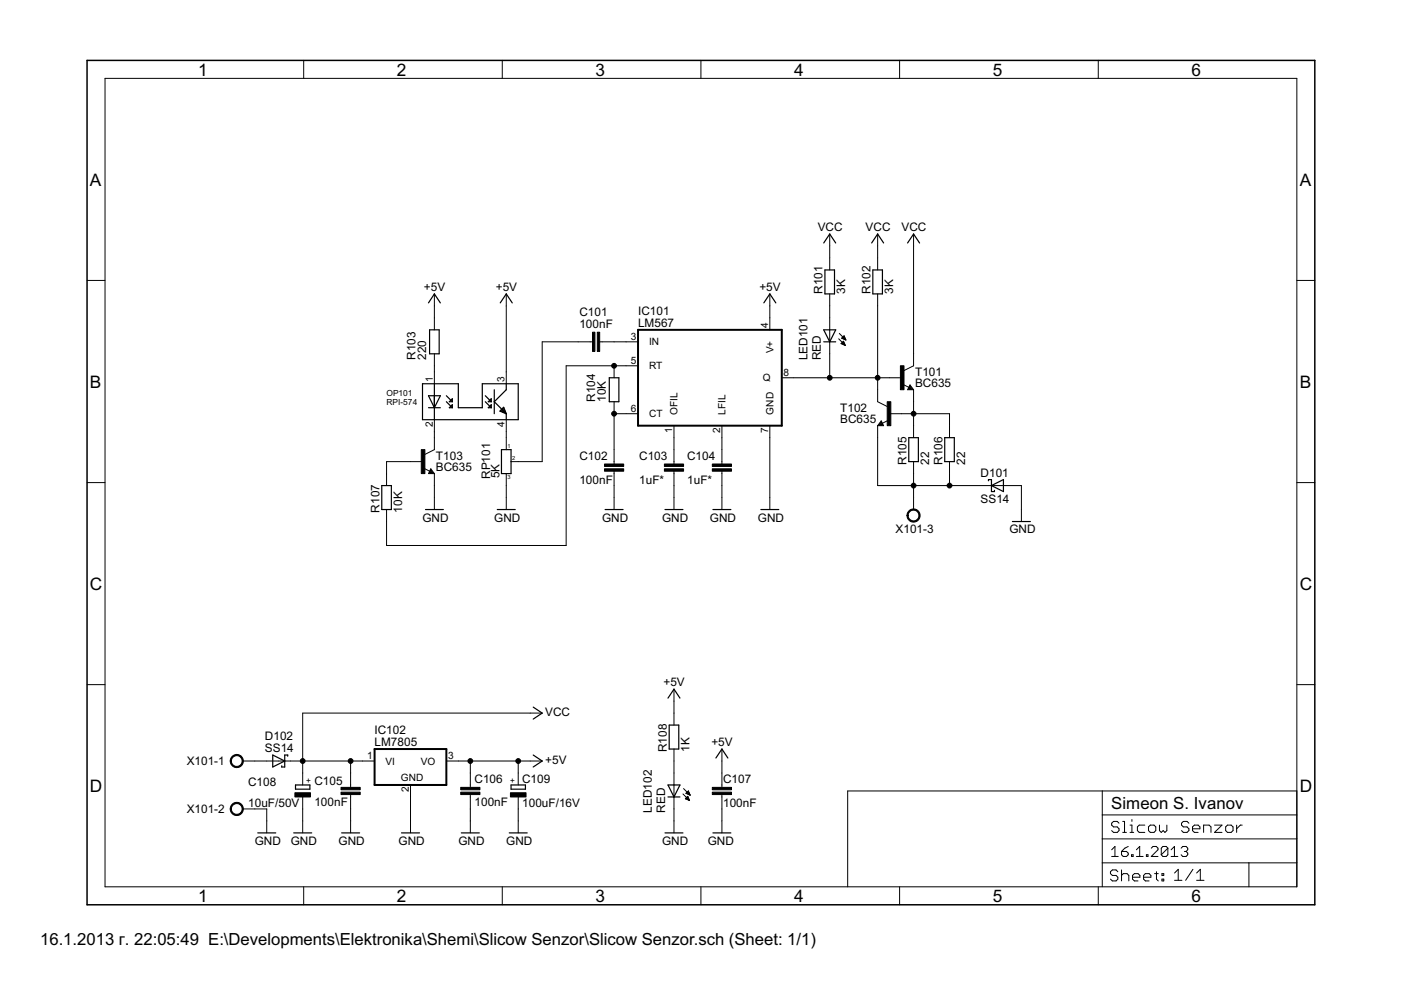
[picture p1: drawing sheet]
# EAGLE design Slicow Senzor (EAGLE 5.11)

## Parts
C101  100nF  C-EUC0805  [C0805]
C102  100nF  C-EUC0805  [C0805]
C103  1uF*  C-EUC0805  [C0805]
C104  1uF*  C-EUC0805  [C0805]
C105  100nF  C-EUC0805  [C0805]
C106  100nF  C-EUC0805  [C0805]
C107  100nF  C-EUC0805  [C0805]
C108  10uF/50V  CPOL-EU_Ø250  [CP100X80X24]
C109  100uF/16V  CPOL-EU_Ø250  [CP100X80X24]
D101  SS14  1N581SMD  [DO214AC]
D102  SS14  1N581SMD  [DO214AC]
IC101  LM567  LM567DIL8-HOME  [DIL8-HOME]
IC102  LM7805  78TO220V-HOME  [TO220V-HOME]
LED101  RED  LEDLED3MM-HOME  [LED3MM-HOME]
LED102  RED  LEDLED3MM-HOME  [LED3MM-HOME]
OP101  RPI-574  RPI-574HOME  [RPI-574-HOME]
R101  3K  R-EU_3  [R200X86X24]
R102  3K  R-EU_3  [R200X86X24]
R103  220  R-EU_3  [R200X86X24]
R104  10K  R-EU_1  [R100X80X24]
R105  22  R-EU_1  [R100X80X24]
R106  22  R-EU_1  [R100X80X24]
R107  10K  R-EU_15  [R250X80X19]
R108  1K  R-EU_16  [R400X80X19]
RP101  5K  RP-EU_HOME  [RP0]
T101  BC635  BC635-NPN-TO92-BCE-HOME  [TO92-BCE-HOME]
T102  BC635  BC635-NPN-TO92-BCE-HOME  [TO92-BCE-HOME]
T103  BC635  BC635-NPN-TO92-BCE-HOME  [TO92-BCE-HOME]
X101  AK500/31  [AWG/3-H]

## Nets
+5V: C106.1 C107.1 C109.+(+1) IC101.4(V+) IC102.3(VO) OP101.3(C) R103.P$2 R108.P$2
GND: C102.2 C103.2 C104.2 C105.2 C106.2 C107.2 C108.-(-1) C109.-(-1) D101.A IC101.7(GND) IC102.2(GND) LED102.K(C) RP101.3 T103.E X101.2
N$1: R105.P$2 R106.P$1 T101.E T102.B
N$2: C101.2 IC101.3(IN)
N$3: D102.A X101.1
N$4: R107.P$2 T103.B
N$5: OP101.2(K) T103.C
N$6: C102.1 IC101.6(CT) R104.P$1
N$7: LED102.A R108.P$1
N$8: C103.1 IC101.1(OFIL)
N$9: C104.1 IC101.2(LFIL)
N$10: D101.C R105.P$1 R106.P$2 T102.E X101.3
N$11: IC101.8(Q) LED101.K(C) R102.P$1 T101.B T102.C
N$12: C101.1 RP101.2
N$13: LED101.A R101.P$1
N$14: OP101.4(E) RP101.1
N$15: OP101.1(A) R103.P$1
OSC: IC101.5(RT) R104.P$2 R107.P$1
VCC: C105.1 C108.+(+1) D102.C IC102.1(VI) R101.P$2 R102.P$2 T101.C

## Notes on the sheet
- Simeon S. Ivanov
